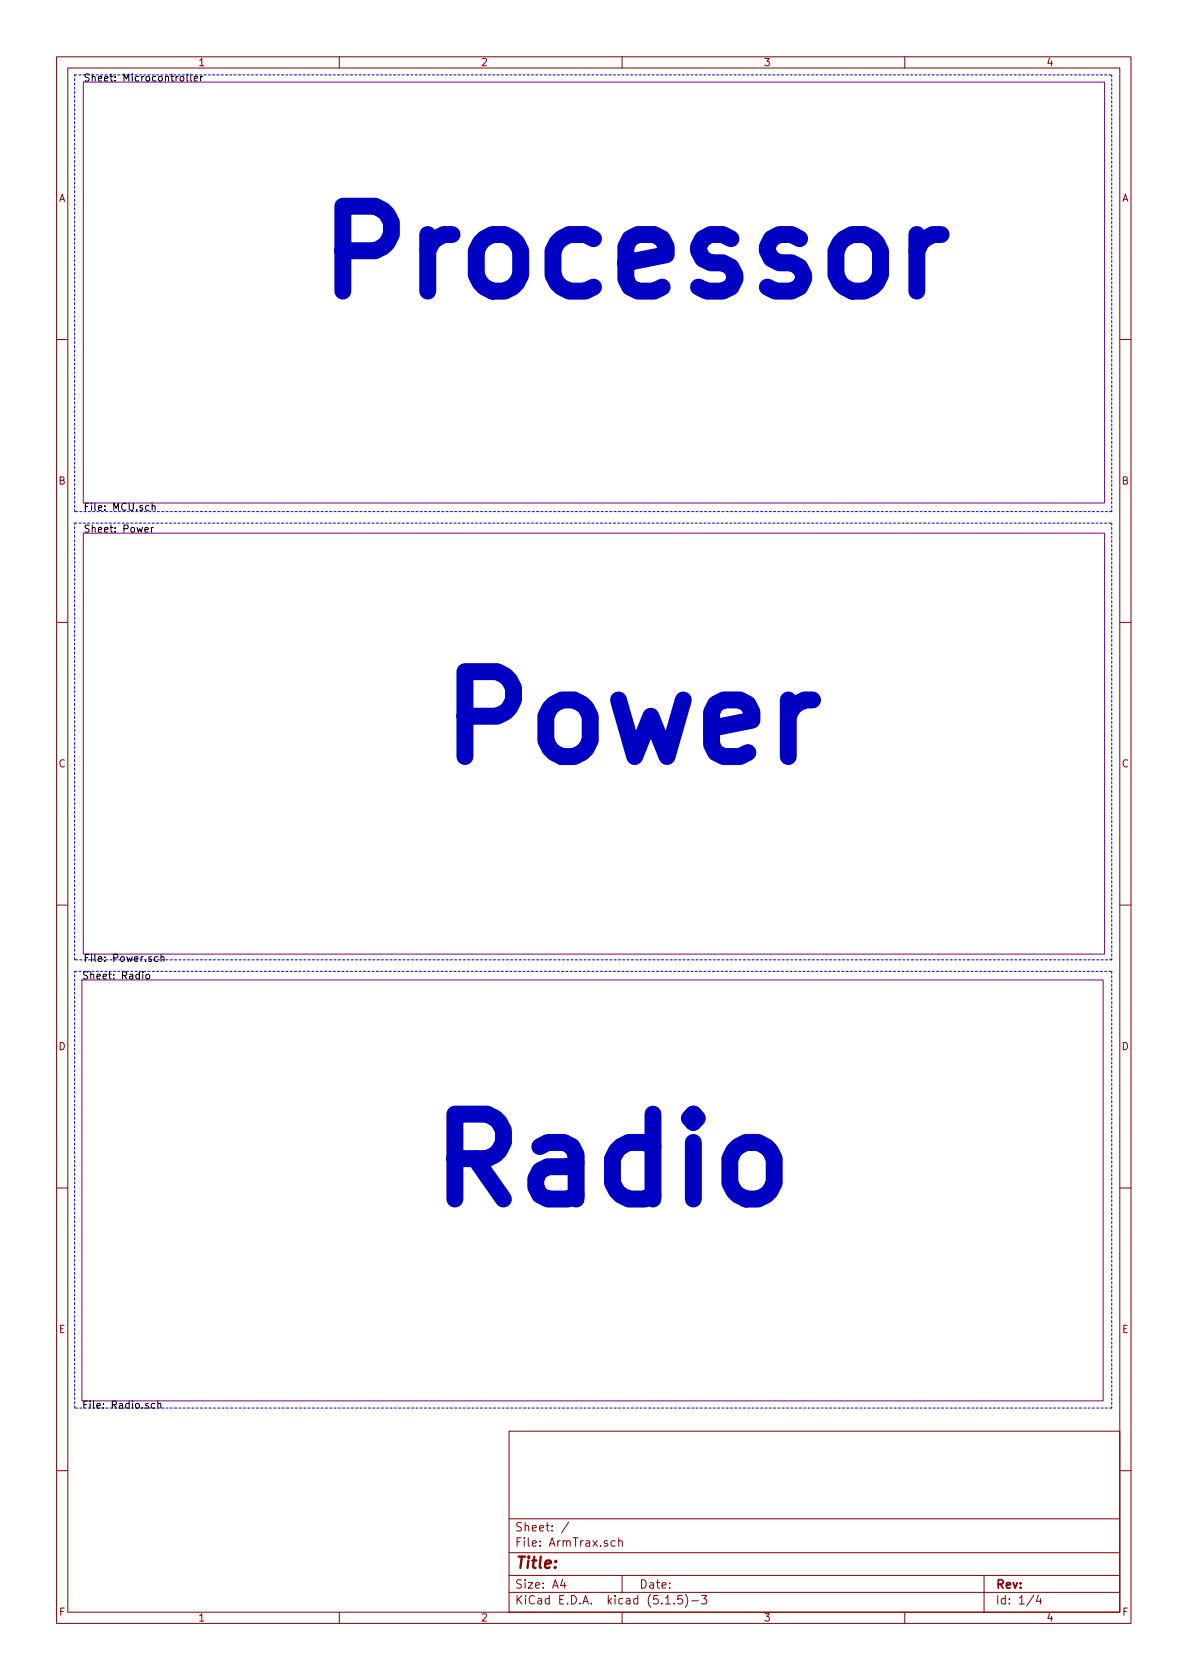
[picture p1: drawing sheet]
<svg xmlns="http://www.w3.org/2000/svg" width="210mm" height="297mm" viewBox="0 0 210 297" stroke-linecap="round" stroke-linejoin="round" font-family="sans-serif">
<g fill="none" stroke="#840000" stroke-width=".18">
<path d="M10 10h190v277h-190zM12 12h186v273.1h-186zM60 10v2M110 10v2M160 10v2M10 60h2M198 60h2M10 110h2M198 110h2M10 160h2M198 160h2M10 210h2"/>
<path d="M198 210h2M90 253h108v32.1h-108zM10 260h2M90 278.5h108M90 274.5h108M90 268.5h108M99.5 279.2l-.4 1.1h1M99.8 279.8v1M100.6 269.1l-1.3 2M108.8 272.5l-.5-.1-.2 .3v.6l.2 .1 .5-.1M109.4 272.5h.1a.37 .37 0 0 1 .6 .1v.8M109.4 271.9v1.5"/>
<path d="M110 278.5v3M174 278.5v6.6M198 260h2M60 285.1v1.9M90 281.5h108M110 285.1v1.9M117.7 283.6h.8M119.2 283.5v.1M120.6 282.1h-.7l-.1 .7 .2-.1h.5l.2 .3-.1 .5-.2 .1-.6-.1M121.2 281.9a1.71 1.71 0 0 1 0 2.3M122.3 283h1.2M124.1 282.1h.9l-.5 .6 .4 .1v.7l-.2 .1-.6-.1"/>
<path d="M160 285.1v1.9M182.8 282l-1.2 2M183.6 282l-.3 1.1h.9M184 282.6v1"/>
</g>
<path d="M14.7 14.5h180.6v74.4h-180.6zM14.7 94.3h180.6v74.4h-180.6zM14.5 173.3h180.6v74.4h-180.6z" fill="none" stroke="#840084" stroke-width=".18"/>
<g fill="none" stroke="#000" stroke-width=".18">
<path d="M33.1 13.1v1.1l.1 .1M33.7 13.1v1.1l.2 .1M34.3 13.9l.6-.1v-.3h-.4l-.2 .2 .1 .6h.5M35.5 13.5v.8M35.8 13.5l-.3 .2M25.6 93.7l.6-.1v-.3h-.4l-.2 .1 .1 .6h.5M26.8 93.3v.8M26.9 89.5l.2-.1h.3v.8M26.9 89v1.2M27.1 93.3l-.3 .2M25.2 171.8v.1M25.9 172.3l.3-.1 .3 .3-.2 .5-.3 .1-.2-.2z"/>
<path d="M27.9 169.2l-.3-.1-.3 .3 .1 .5h.5M28.5 169.3l.2-.2 .3 .1v.8M28.5 168.7v1.3M27.4 248.2l-.4-.1-.3 .3 .2 .5h.5M27.9 248.3l.2-.2 .3 .1v.8M27.9 247.7v1.3"/>
</g>
<path d="M13.2 13.2h183.4M196.6 13.2v77.3M13.2 92.5h183.4M13.2 90.5v-77.3M196.6 92.5v77.2M196.6 90.5h-183.4M13.2 171.7h183.4M13.2 169.7v-77.2M196.6 171.7v77.3M196.6 169.7h-183.4M13.2 249v-77.3M196.6 249h-183.4" fill="none" stroke="#0000c2" stroke-width=".18" stroke-dasharray=".4 .4"/>
<path d="M166.4 41.5a3.9 3.9 0 0 0-4.3 2.8" fill="none" stroke="#0000c2" stroke-width="3"/>
<g font-size="20.9" fill="#0000c2">
<text x="55.1" y="52.2">Processor</text>
<text x="76.7" y="134.5">Power</text>
<text x="74.9" y="212.7">Radio</text>
</g>
<text font-size="2.8" fill="#840000" x="91" y="277.3">Title:</text>
<g font-size="2.1" fill="#840000">
<text x="91" y="273.5">File: ArmTrax.sch</text>
<text x="91" y="270.8">Sheet: /</text>
<text x="91" y="280.9">Size: A4</text>
<text x="113" y="280.9">Date:</text>
<text x="176" y="280.9">Rev:</text>
<text x="91" y="283.7">KiCad E.D.A. kicad (5.1.5)-3</text>
<text x="176" y="283.7">Id: 1/4</text>
</g>
<g font-size="1.8" fill="#840000">
<text x="35" y="11.7">1</text>
<text x="85" y="11.7">2</text>
<text x="135" y="11.7">3</text>
<text x="185" y="11.7">4</text>
<text x="10.4" y="35.7">A</text>
<text x="198.4" y="35.7">A</text>
<text x="10.4" y="85.7">B</text>
<text x="198.4" y="85.7">B</text>
<text x="10.4" y="135.7">C</text>
<text x="198.4" y="135.7">C</text>
<text x="10.4" y="185.7">D</text>
<text x="198.4" y="185.7">D</text>
<text x="10.4" y="235.7">E</text>
<text x="198.4" y="235.7">E</text>
<text x="10.5" y="285.7">F</text>
<text x="35" y="286.7">1</text>
<text x="85" y="286.7">2</text>
<text x="135" y="286.7">3</text>
<text x="185" y="286.7">4</text>
<text x="198.5" y="285.7">F</text>
</g>
<g font-size="1.8">
<text x="14.7" y="14.4">Sheet: Microcontroller</text>
<text x="14.7" y="94.2">Sheet: Power</text>
<text x="14.7" y="90.3">File: MCU.sch</text>
<text x="14.5" y="173.2">Sheet: Radio</text>
<text x="14.7" y="170.1">File: Power.sch</text>
<text x="14.5" y="249.1">File: Radio.sch</text>
</g>
</svg>
